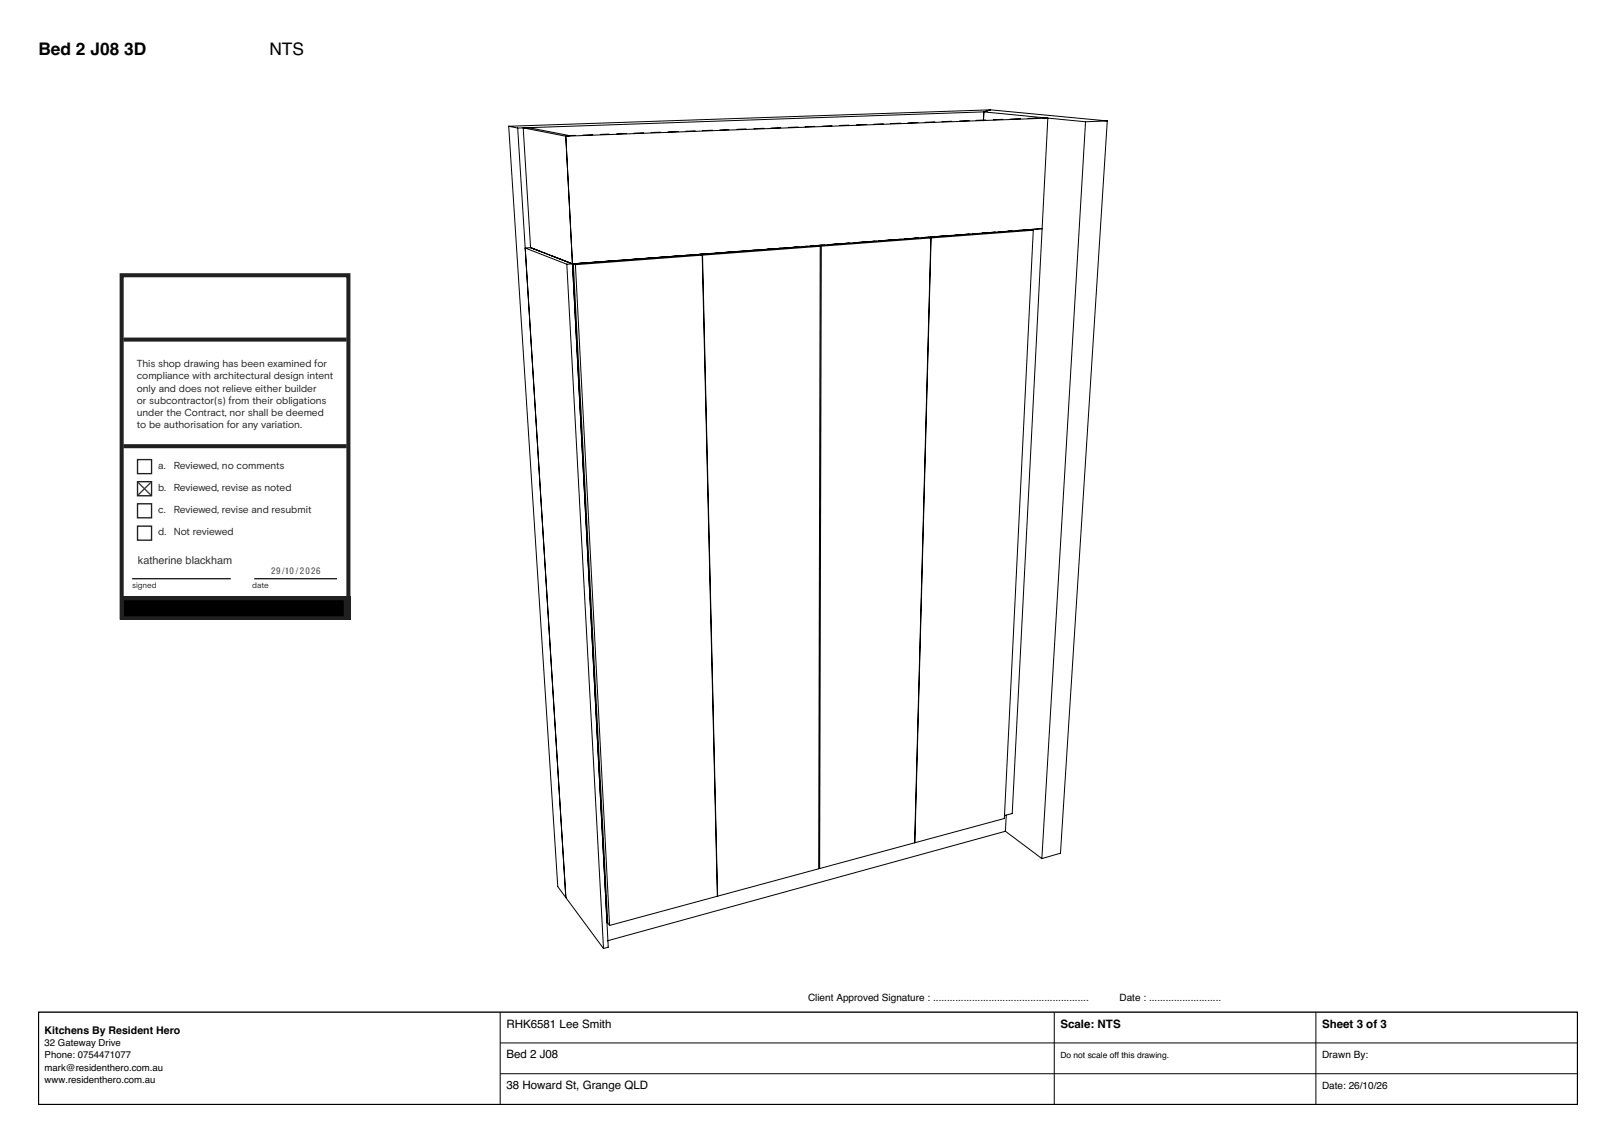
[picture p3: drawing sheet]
<svg xmlns="http://www.w3.org/2000/svg" width="420mm" height="297mm" viewBox="0 0 420 297" stroke-linecap="round" stroke-linejoin="round" font-family="sans-serif">
<g fill="none" stroke="#000" stroke-width=".26">
<path d="M132.2 32.8l12.8 197.6 11.9 16.1M132.2 32.8l2.3 .5M134.5 33.3l12.6 199.9M136 33.2h1.4l10.6 2M136 33.2l11 2.2M136 33.2l1.9 31.1M147 35.4l125.3-4.7-1.5 28.7M147 35.4l1.8 33.2M148 35.2l-1 .2M149.5 35.2h-1.5M154.1 35l-2.6 .1M158.3 34.8l-2.2 .1"/>
<path d="M162.8 34.7l-2.5 .1M167.3 34.5l-2.5 .1M171.7 34.3l-2.5 .1M176.3 34.2l-2.7 .1M180.7 34l-2.5 .1M185.2 33.8l-2.7 .1M189.4 33.7l-2.3 .1M193.9 33.5l-2.4 .1M198.6 33.3l-2.6 .1M202.9 33.2l-2.5 .1M207.5 33l-2.5 .1M211.7 32.8l-2.5 .1"/>
<path d="M216.2 32.7l-2.5 .1M220.6 32.5l-2.4 .1M225.3 32.3l-2.7 .1M229.6 32.2l-2.4 .1M234.1 32l-2.6 .1M238.6 31.8l-2.6 .1M243 31.7l-2.6 .1M247.3 31.5l-2.5 .1M251.9 31.3l-2.5 .1M255.7 29.1l-121.2 4.2M255.7 29.1l-.1 2.3M255.7 29.1l26.4 2.5"/>
<path d="M256.2 31.2l-2.5 .1M257.4 28.5l-125.2 4.3M257.4 28.5l-1.7 .6M257.4 28.5l30.4 2.9M260.6 31l-2.4 .1M265.2 30.8l-2.6 .1M269.6 30.7l-2.4 .1M282.1 31.6l-11.3 191.5M287.8 31.4l-12.2 190.3-4.8 1.4M287.8 31.4l-5.7 .2M263 60l-1.1 .1M265.1 59.8l-.9 .1"/>
<path d="M267.6 59.7l-1.5 .1M267.8 59.7l.7 .1M268.5 59.8l-26.5 2M268.5 59.8l-7.5 152.9-23.2 6.3 4.2-157.2M270.8 59.4l-122 9.2M270.8 59.4l-7.7 152-2 .5M270.8 59.4l-6.7 .5M137.9 64.3l2.6 1.1M137.9 64.3l10.9 4.3M137.9 64.3l-1.4 .1 10.8 4.3M141.4 65.7l.5 .2M143.3 66.4l5.5 2.2"/>
<path d="M147.3 68.7l9.6 177.8M148.8 68.6l9.3 177.5-1.2 .4M148.8 68.6l-1.5 .1M149.5 68.8l-.5-.2 9 171.2 .4 .7M149.5 68.8l8.9 171.7M158.7 67.8l-9.9 .8M161 67.7l-1.2 .1M176.6 66.5l-14.6 1.1M178.8 66.3l-1.2 .1M179.7 66.3l2.2-.2 .6 .2M182 66.1l.6 .2M182.5 66.3l3.9 166.6-28 7.6"/>
<path d="M182.5 66.3l-33 2.5M187.3 65.7l-1.2 .1M192.1 65.3l-1.2 .1M198.4 64.8l-1.2 .1M200.6 64.7l-1.2 .1M203 64.5l-1.5 .1M205.1 64.3l-1.2 .1M207.4 64.2l-1.4 .1M207.7 64.2l-1.2 .1M209.9 64l-1.5 .1M212.3 63.8l-1.6 .1M212.7 63.9l.5 .1"/>
<path d="M212.8 63.8l.7 .2M213.2 64l-30.6 2.3M213.2 64l-.4 161.7-26.3 7.2-3.9-166.6M213.5 64l28.4-2.2-4.2 157.2-24.7 6.7zM213.7 63.7l-1.1 .1M220.6 63.2l-5.6 .4M223.2 63l-1.2 .1M225.5 62.8l-1.3 .1M227.3 62.7l-5.4 .4M227.7 62.7l-1.2 .1M230 62.5l-1.3 .1M232.2 62.3l-1.3 .1"/>
<path d="M234 62.2l-5.6 .4M234.4 62.2l-1.2 .1M236.2 62l-1.2 .1M236.6 62l-1.2 .1M238.5 61.8l-1.2 .1M238.8 61.8l-1.2 .1M239.7 61.8l1.5-.1 .8 .1M240.8 61.7l-1.3 .1M243.3 61.5l-2.1 .2M245.2 61.3l-3.4 .3M247.4 61.2l-1.2 .1M249.6 61l-1.2 .1"/>
<path d="M249.9 61l-5.6 .4M251.8 60.8l-1.2 .1M252.1 60.8l-1.2 .1M254.2 60.7l-1.4 .1M254.4 60.7l-1.3 .1M256.6 60.5l-1.3 .1M258.5 60.3l-3.3 .3M258.8 60.3l-1.2 .1M261 60.2l-1.5 .1M263.2 60l-1.2 .1M261.2 215.9l9.6 7.2M261.5 211.8l-.2 4.2-103.4 28.5"/>
</g>
<path d="M10 263h400v24h-400z" fill="#fff" stroke="#000" stroke-width=".35"/>
<path d="M130 263v24M130 271h280M130 279h280M274 263v24M342 263v24" fill="none" stroke="#000" stroke-width=".26"/>
<path d="M31.6 71.5h59v89h-59zM32.1 88.2h58M32.1 115.9h58" fill="none" stroke="#231f20" stroke-width="1.1" stroke-linecap="butt"/>
<path d="M31.1 154.9h60v6.1h-60z" fill="#231f20"/>
<path d="M34.3 150.4h25.7M66.1 150.4h21.5" fill="none" stroke="#231f20" stroke-width=".35"/>
<g fill="#231f20">
<path d="M51 78.5h.5v.5a1.03 1.03 0 0 1 1.1-.6 1.03 1.03 0 0 1 .8 1v1.9h-.4v-1.8a.76 .76 0 0 0-.9-.7 .76 .76 0 0 0-.6 .9v1.6h-.5z"/>
<path d="M59.5 77.7h.5v.8h.7v.3h-.7v2l.7 .2v.4l-.8-.1-.4-.5v-2h-.4v-.3h.4z"/>
<path d="M65.9 77.7h.5v.8h.6v.3h-.6v2l.6 .2v.4l-.7-.1-.4-.5v-2h-.5v-.3h.5z"/>
<path d="M74.3 77.7h.5v.8h.6v.3h-.6v2l.6 .2v.4l-.7-.1-.4-.5v-2h-.5v-.3h.5z"/>
<path d="M57.7 77.7h.4v.8h.7v.3h-.7l.1 2 .6 .2v.4l-.8-.1-.3-.5v-2h-.5v-.3h.5z"/>
<path d="M61.3 77.7h.4v3.6h-.4z"/>
<path d="M70.9 78.5h.5v.5a1.03 1.03 0 0 1 1.1-.6 1.03 1.03 0 0 1 .8 1v1.9h-.4v-1.8a.76 .76 0 0 0-.9-.7 .76 .76 0 0 0-.6 .9v1.6h-.5z"/>
<path d="M75.9 78.5h.5v.5l.5-.5 .6-.1v.4h-.6l-.4 .5-.1 2h-.5z"/>
<path d="M37 75.4a4.7 4.7 0 0 1 4.5 1.2 4 4 0 0 1 .9 2.5v5.2h-5.4z"/>
<path d="M42.7 75.4h5.4v4.3h-5.4z"/>
<path d="M42.7 80h5.4v4.3a4.7 4.7 0 0 1-4.6-1.1 4.3 4.3 0 0 1-.8-3.2z"/>
<path d="M54.4 78.8a1.36 1.36 0 0 1 1.6-.3 1.36 1.36 0 0 1 .8 1.5h-2.3a.98 .98 0 0 0 .7 1 .98 .98 0 0 0 1.2-.7l.3 .2a1.45 1.45 0 0 1-2.2 .5 1.45 1.45 0 0 1-.1-2.2zM54.8 79l-.3 .6h1.8a.9 .9 0 0 0-.6-.8 .9 .9 0 0 0-.9 .2z"/>
<path d="M62.8 78.8a1.36 1.36 0 0 1 1.5-.3 1.36 1.36 0 0 1 .8 1.5h-2.3a.98 .98 0 0 0 .8 1 .98 .98 0 0 0 1.1-.7l.3 .2a1.45 1.45 0 0 1-2.1 .5 1.45 1.45 0 0 1-.1-2.2zM63.1 79l-.3 .6h1.8a.9 .9 0 0 0-.5-.8 .9 .9 0 0 0-1 .2z"/>
<path d="M67.3 79.9a1.5 1.5 0 0 1 3 0 1.5 1.5 0 0 1-3 0zM67.8 79.9a1.05 1.05 0 0 0 2.1 0 1.05 1.05 0 0 0-2.1 0z"/>
<path d="M77.9 77.7h.5v.4h-.5zM77.9 78.4h.5v2.9h-.5z"/>
<path d="M79.2 77.7h.4v1.2a1.35 1.35 0 0 1 1.9-.2 1.35 1.35 0 0 1 .4 1.8 1.25 1.25 0 0 1-1 .8 1.25 1.25 0 0 1-1.3-.5v.5h-.4zM79.6 79.8a1.02 1.02 0 0 0 2 0 1.02 1.02 0 0 0-2 0z"/>
<path d="M82.8 78.8a1.36 1.36 0 0 1 1.6-.3 1.36 1.36 0 0 1 .8 1.5h-2.3a.98 .98 0 0 0 .8 1 .98 .98 0 0 0 1.1-.7l.3 .2a1.45 1.45 0 0 1-2.2 .5 1.45 1.45 0 0 1-.1-2.2zM83.2 79l-.3 .6h1.8a.9 .9 0 0 0-.5-.8 .9 .9 0 0 0-1 .2z"/>
</g>
<path d="M35.7 119.4h3.7v3.7h-3.7zM35.7 125.2h3.7v3.6h-3.7zM35.7 130.9h3.7v3.7h-3.7zM35.7 136.7h3.7v3.7h-3.7z" fill="none" stroke="#231f20" stroke-width=".35"/>
<path d="M35.8 125.3l3.4 3.3M39.2 125.4l-3.3 3.2" fill="none" stroke="#3d3935" stroke-width=".35"/>
<g fill="#fff" stroke="#fff" stroke-width=".35">
<path d="M34.3 142.8h29.4v6.8h-29.4z"/>
<path d="M34.4 73.1h52.9v12.7h-52.9z"/>
</g>
<path d="M32.4 156.2h56.7v3.8h-56.7z" fill="#000" stroke="#000" stroke-width=".35"/>
<g font-size="4.5">
<text x="10" y="14.4">Bed 2 J08 3D</text>
<text x="70" y="14.4">NTS</text>
</g>
<g font-size="3">
<text x="131.6" y="267">RHK6581 Lee Smith</text>
<text x="275.6" y="267">Scale: NTS</text>
<text x="343.6" y="267">Sheet 3 of 3</text>
<text x="131.6" y="275">Bed 2 J08</text>
<text x="131.6" y="283">38 Howard St, Grange QLD</text>
</g>
<text font-size="2.8" fill="#323232" x="35.9" y="146.5">katherine blackham</text>
<text font-size="2.7" x="11.6" y="268.6">Kitchens By Resident Hero</text>
<g font-size="2.6" fill="#231f20">
<text x="35.6" y="95.4">This shop drawing has been examined for</text>
<text x="35.6" y="98.6">compliance with architectural design intent</text>
<text x="35.6" y="101.8">only and does not relieve either builder</text>
<text x="35.6" y="104.9">or subcontractor(s) from their obligations</text>
<text x="35.6" y="108.1">under the Contract, nor shall be deemed</text>
<text x="35.6" y="111.3">to be authorisation for any variation.</text>
<text x="41.1" y="121.8">a.</text>
<text x="45.1" y="121.8">Reviewed, no comments</text>
<text x="41.1" y="127.5">b.</text>
<text x="45.1" y="127.5">Reviewed, revise as noted</text>
<text x="41.1" y="133.3">c.</text>
<text x="45.1" y="133.3">Reviewed, revise and resubmit</text>
<text x="41.1" y="139.1">d.</text>
<text x="45.1" y="139.1">Not reviewed</text>
</g>
<g font-size="2.6">
<text x="210" y="260">Client Approved Signature : ........................................................</text>
<text x="291" y="260">Date : ..........................</text>
<text x="343.6" y="275">Drawn By:</text>
<text x="343.6" y="283">Date: 26/10/26</text>
</g>
<g font-size="2.5">
<text x="11.6" y="271.8">32 Gateway Drive</text>
<text x="11.6" y="275">Phone: 0754471077</text>
<text x="11.6" y="278.2">mark@residenthero.com.au</text>
<text x="11.6" y="281.4">www.residenthero.com.au</text>
</g>
<text font-size="2.3" fill="#3d3935" x="70.5" y="149.1">29/10 /2026</text>
<text font-size="2.2" x="275.6" y="275">Do not scale off this drawing.</text>
<g font-size="2.1" fill="#231f20">
<text x="34.3" y="152.8">signed</text>
<text x="65.6" y="152.8">date</text>
</g>
</svg>
